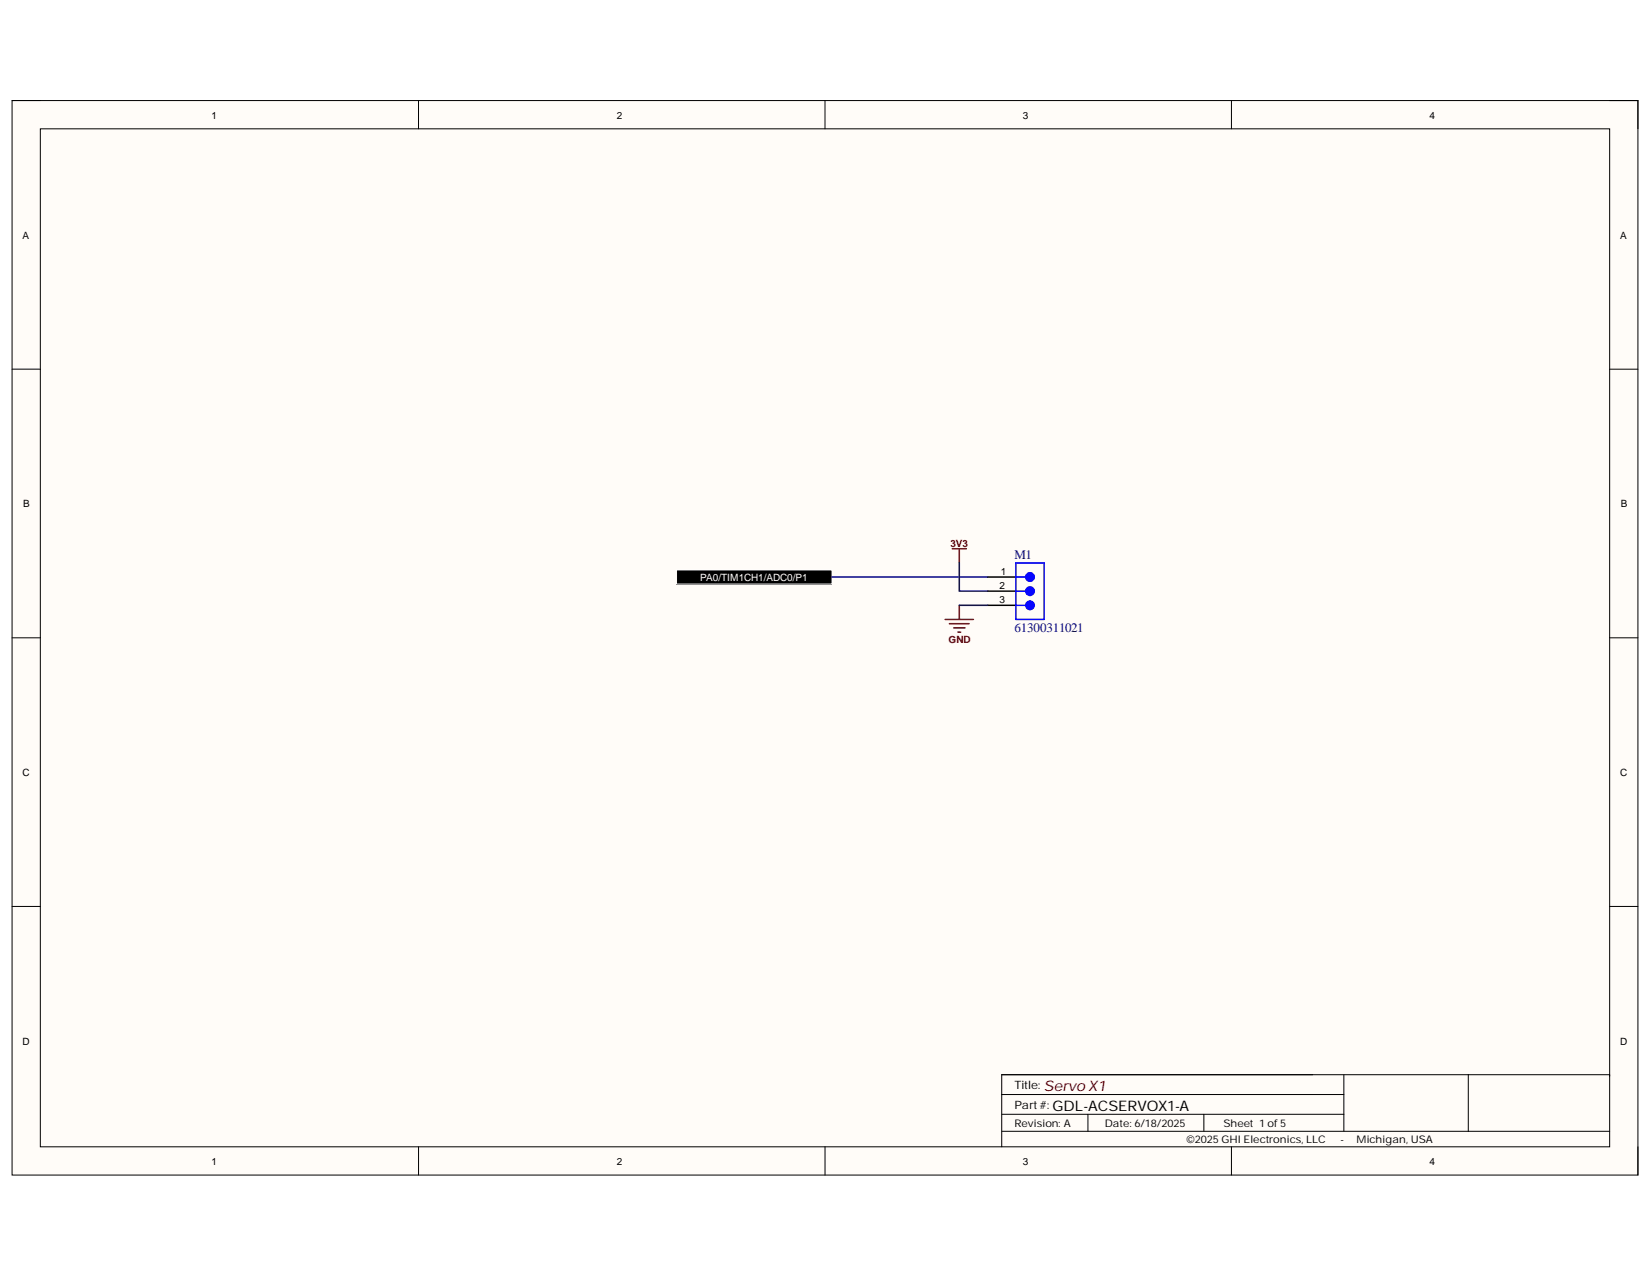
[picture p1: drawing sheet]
<svg xmlns="http://www.w3.org/2000/svg" width="279mm" height="216mm" viewBox="0 0 279 216" stroke-linecap="round" stroke-linejoin="round" font-family="sans-serif">
<path d="M2 17h275v181.7h-275z" fill-rule="evenodd" fill="#fffcf8"/>
<path d="M2 17h275v181.7h-275z" fill="none" stroke="#000" stroke-width=".17"/>
<path d="M6.8 21.8h265.4v172.1h-265.4z" fill-rule="evenodd" fill="#fffcf8"/>
<g fill="none" stroke="#000" stroke-width=".17">
<path d="M2 17h4.8M70.8 17v4.8M139.5 17v4.8M208.3 17v4.8M272.2 17h4.8v4.8M6.8 21.8h265.4v172.1h-265.4zM2 62.4h4.8M272.2 62.4h4.8M2 107.8h4.8M272.2 107.8h4.8M2 153.3h4.8M272.2 153.3h4.8"/>
<path d="M70.8 193.9v4.8M139.5 193.9v4.8M169.4 188.4h57.9M169.4 191.3h102.8M169.4 185.1h57.9M184 188.4v2.9M203.6 188.4v2.9M208.3 193.9v4.8M227.3 181.7v9.6M248.3 181.7v9.6M272.2 181.9v-.2h-102.8v12.2M277 193.9v4.8"/>
</g>
<path d="M159.9 104.7h4.7M160.6 105.4h3.3M161.3 106.2h1.9M162 106.9h.5M162.2 102.3v2.4" fill="none" stroke="#800000" stroke-width=".25"/>
<path d="M167 99.9h4.8M167 97.6h4.8" fill="none" stroke="#000" stroke-width=".25"/>
<path d="M171.8 99.9h1.7" fill="none" stroke="#00f" stroke-width=".25"/>
<circle cx="174.2" cy="99.9" r=".72" fill="#00f"/>
<g fill="none" stroke="#00f" stroke-width=".25">
<path d="M171.8 97.6h1.7M171.8 102.3h1.7"/>
<circle cx="174.2" cy="99.9" r=".72"/>
</g>
<path d="M167 102.3h4.8" fill="none" stroke="#000" stroke-width=".25"/>
<circle cx="174.2" cy="102.3" r=".72" fill="#00f"/>
<g fill="none" stroke="#00f" stroke-width=".25">
<path d="M171.8 95.2h4.8v9.5h-4.8z"/>
<circle cx="174.2" cy="102.3" r=".72"/>
</g>
<circle cx="174.2" cy="97.6" r=".72" fill="#00f"/>
<circle cx="174.2" cy="97.6" r=".72" fill="none" stroke="#00f" stroke-width=".25"/>
<path d="M161.1 92.8h2.3M162.2 92.8v2.4" fill="none" stroke="#800000" stroke-width=".25"/>
<path d="M114.4 96.4h26.3v2.3h-26.3z" fill-rule="evenodd" fill="#000"/>
<path d="M114.4 96.4h26.3v2.3h-26.3z" fill="none" stroke="#fff" stroke-width=".17"/>
<path d="M140.7 97.6h26.3M162.2 95.2v4.7h4.8M162.2 102.3h4.8" fill="none" stroke="#000080" stroke-width=".25"/>
<text font-size="2.5" fill="#800000" x="176.6" y="184.4">ServoX1</text>
<text font-size="2.5" x="178" y="187.8">GDL-ACSERVOX1-A</text>
<g font-size="2.2" fill="#000080">
<text x="171.6" y="94.5">M1</text>
<text x="171.6" y="106.9">61300311021</text>
</g>
<g font-size="1.9">
<text x="171.6" y="184.1">Title:</text>
<text x="171.6" y="187.5">Part#:</text>
</g>
<g font-size="1.8">
<text x="171.6" y="190.5">Revision: A</text>
<text x="186.9" y="190.5">Date: 6/18/2025</text>
<text x="206.9" y="190.5">Sheet 1 of5</text>
<text x="200.7" y="193.3">©2025GHI Electronics, LLC</text>
<text x="226.7" y="193.3">-</text>
<text x="229.4" y="193.3">Michigan, USA</text>
</g>
<g font-size="1.7">
<text x="35.8" y="20">1</text>
<text x="104.3" y="20">2</text>
<text x="173" y="20">3</text>
<text x="241.8" y="20">4</text>
<text x="3.8" y="40.3">A</text>
<text x="274" y="40.3">A</text>
<text x="3.9" y="85.8">B</text>
<text x="274.1" y="85.8">B</text>
<text x="169" y="99.6">2</text>
<text x="169" y="102">3</text>
<text x="169.3" y="97.3">1</text>
<text x="3.8" y="131.2">C</text>
<text x="274" y="131.2">C</text>
<text x="3.8" y="176.6">D</text>
<text x="274" y="176.6">D</text>
<text x="35.8" y="196.9">1</text>
<text x="104.3" y="196.9">2</text>
<text x="173" y="196.9">3</text>
<text x="241.8" y="196.9">4</text>
</g>
<g font-size="1.7" fill="#800000">
<text x="160.7" y="92.4">3V3</text>
<text x="160.4" y="108.7">GND</text>
</g>
<text font-size="1.7" fill="#fff" x="118.4" y="98.2">PA0/TIM1CH1/ADC0/P1</text>
</svg>
